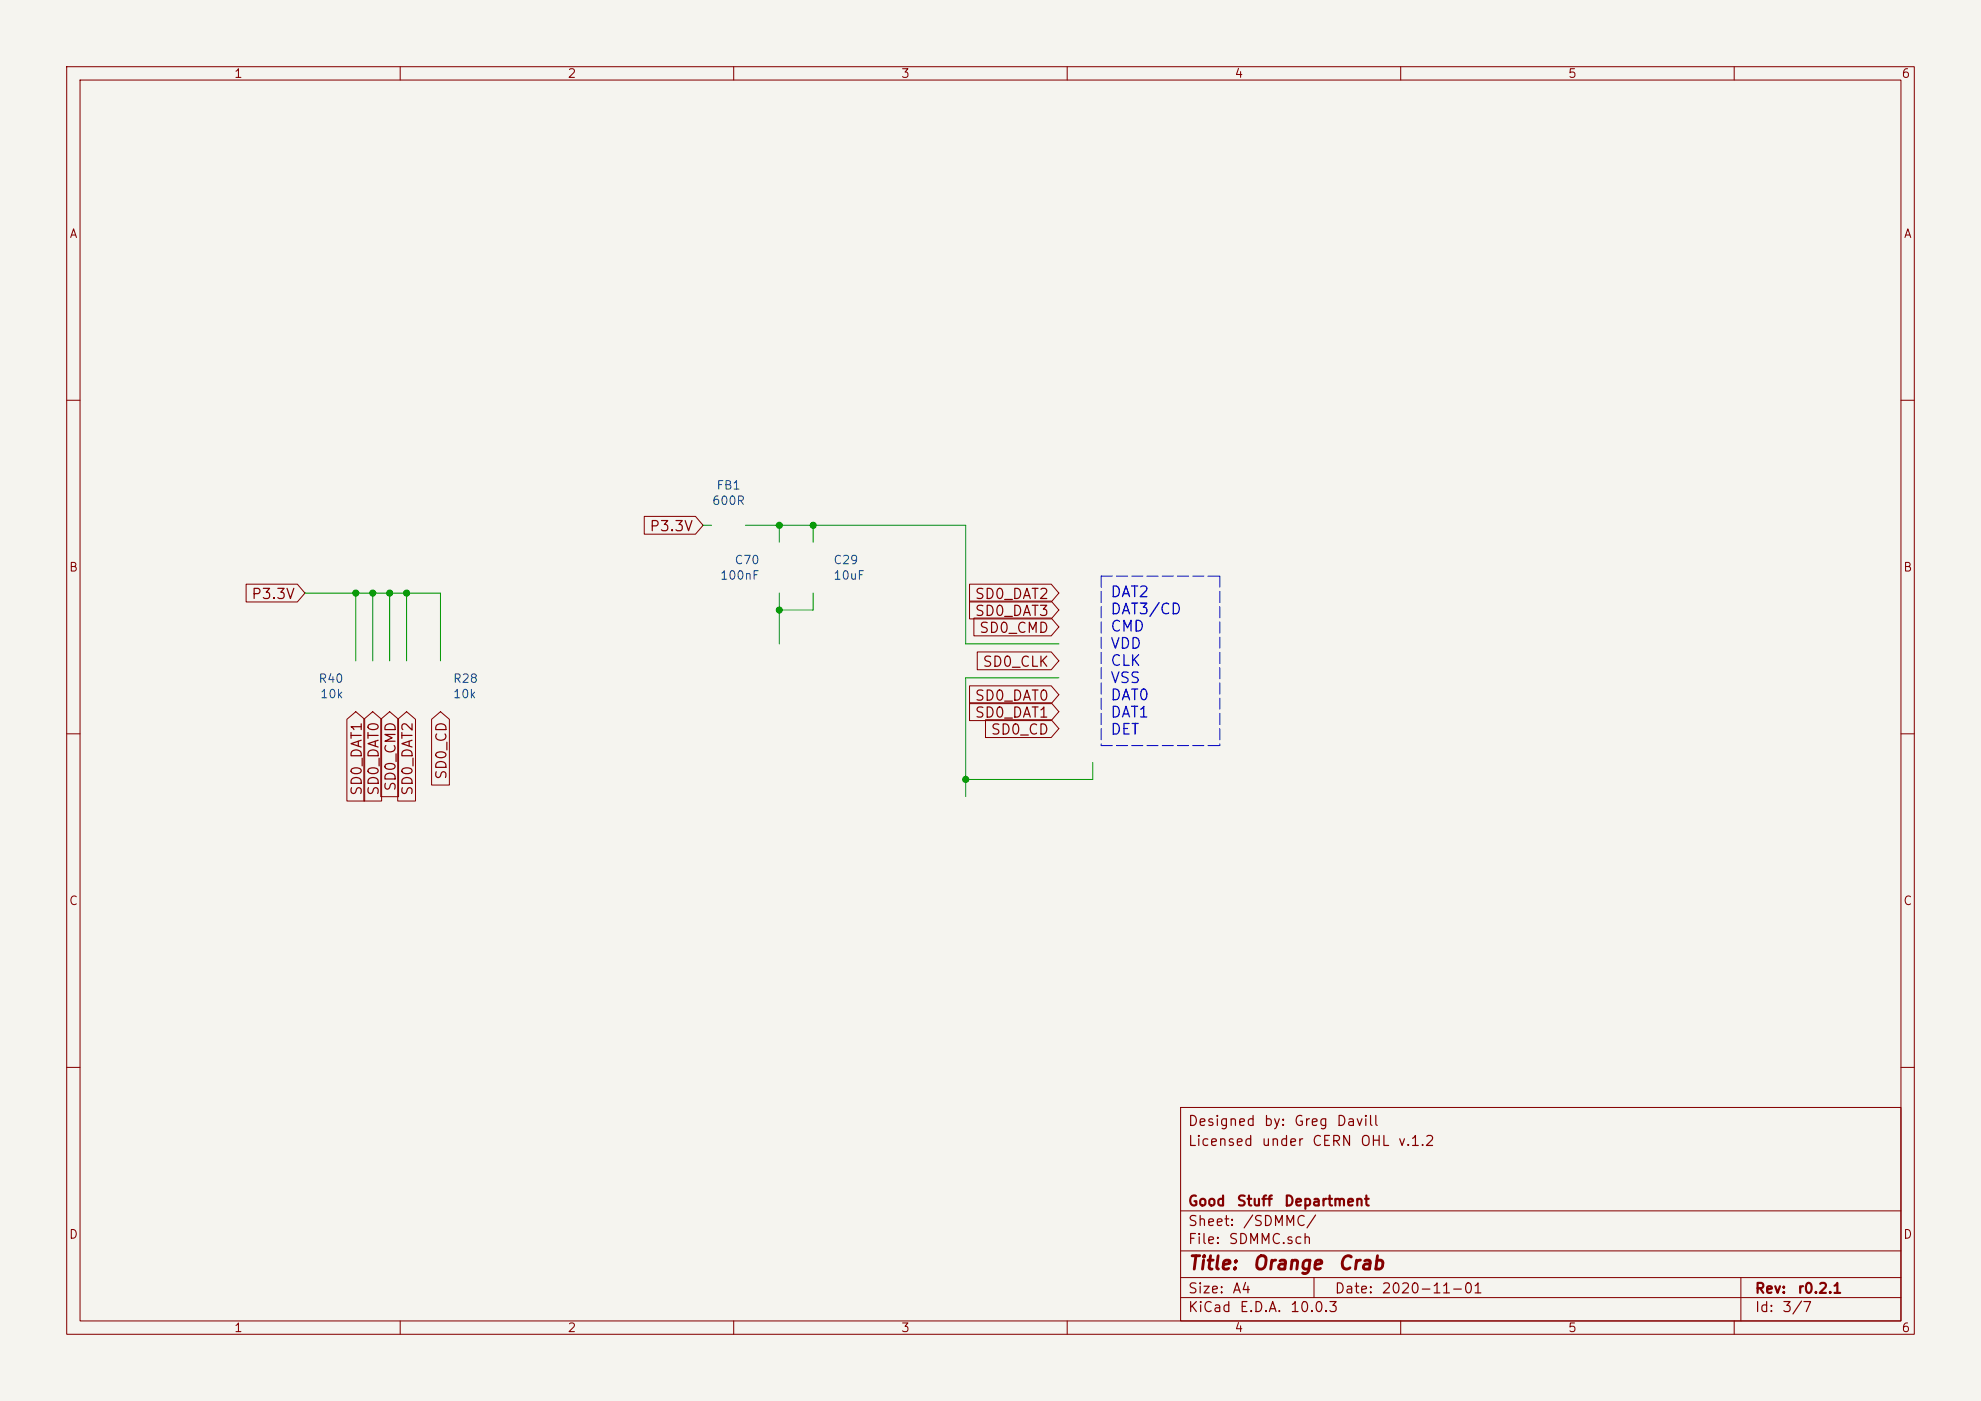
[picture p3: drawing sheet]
<svg xmlns="http://www.w3.org/2000/svg" width="297mm" height="210mm" viewBox="0 0 297 210" stroke-linecap="round" stroke-linejoin="round" font-family="sans-serif">
<path d="M0 0h297v210h-297z" fill="#f5f4ef" stroke="#f5f4ef" stroke-width=".15"/>
<g fill="none" stroke="#840000" stroke-width=".15">
<path d="M10 10h277v190h-277zM12 12h273v186h-273zM60 10v2M110 10v2M160 10v2M210 10v2M260 10v2M10 60h2M96.6 77.4h7.7l1.1 1.3-1.1 1.4h-7.7zM285 60h2M36.9 87.6h7.7l1.1 1.3-1.1 1.3h-7.7zM145.4 87.6h12.2l1.1 1.3-1.1 1.3h-12.2z"/>
<path d="M145.4 90.1h12.2l1.1 1.3-1.1 1.4h-12.2zM146 92.6h11.6l1.1 1.4-1.1 1.3h-11.6zM146.5 97.7h11.1l1.1 1.4-1.1 1.3h-11.1zM10 110h2M52 107.8l1.3-1.1 1.4 1.1v12.3h-2.7zM54.5 107.8l1.4-1.1 1.3 1.1v12.3h-2.7zM57.1 107.8l1.3-1.1 1.4 1.1v11.6h-2.7zM59.6 107.8l1.4-1.1 1.3 1.1v12.3h-2.7zM64.7 107.8l1.3-1.1 1.4 1.1v9.9h-2.7zM145.4 102.8h12.2l1.1 1.3-1.1 1.4h-12.2zM145.4 105.3h12.2l1.1 1.4-1.1 1.3h-12.2zM147.8 107.9h9.8l1.1 1.3-1.1 1.4h-9.8z"/>
<path d="M285 110h2M10 160h2M177 166h108v32h-108zM285 160h2M60 198v2M110 198v2M160 198v2M177 194.5h108M177 191.5h108M177 187.5h108M177 181.5h108M197 191.5v3"/>
<path d="M210 198v2M260 198v2M261 191.5v6.5"/>
</g>
<path d="M165.1 86.4v25.4M165.1 86.4h17.8M182.9 86.4v25.4M165.1 111.8h17.8" fill="none" stroke="#0000c2" stroke-width=".15" stroke-dasharray="1.7 .6"/>
<g fill="none" stroke="#009600" stroke-width=".15">
<path d="M105.4 78.7h1.3M111.8 78.7h33v17.8h13.9M116.8 78.7v2.6M121.9 78.7v2.6M45.7 88.9h20.3v10.2M53.3 88.9v10.2M55.9 88.9v10.2M58.4 88.9v10.2M61 88.9v10.2M116.8 88.9v7.6M121.9 88.9v2.5h-5.1M158.7 101.6h-13.9v17.8"/>
<path d="M163.8 114.3v2.5h-19"/>
</g>
<g fill="#009600" stroke="#009600" stroke-width=".15">
<circle cx="144.8" cy="116.8" r=".46"/>
<circle cx="121.9" cy="78.7" r=".46"/>
<circle cx="116.8" cy="78.7" r=".46"/>
<circle cx="116.8" cy="91.4" r=".46"/>
<circle cx="53.3" cy="88.9" r=".46"/>
<circle cx="55.9" cy="88.9" r=".46"/>
<circle cx="58.4" cy="88.9" r=".46"/>
<circle cx="61" cy="88.9" r=".46"/>
</g>
<g font-size="2" fill="#840000">
<text x="178" y="190.8">Title:</text>
<text x="187.7" y="190.8">Orange</text>
<text x="200.5" y="190.8">Crab</text>
</g>
<g font-size="1.6" fill="#0000c2">
<text x="166.4" y="89.9">DAT2</text>
<text x="166.4" y="92.5">DAT3/CD</text>
<text x="166.4" y="95.1">CMD</text>
<text x="166.4" y="97.6">VDD</text>
<text x="166.4" y="100.2">CLK</text>
<text x="166.4" y="102.8">VSS</text>
<text x="166.4" y="105.4">DAT0</text>
<text x="166.4" y="108">DAT1</text>
<text x="166.4" y="110.5">DET</text>
</g>
<g font-size="1.5" fill="#840000">
<text x="97.3" y="80">P3.3V</text>
<text x="37.6" y="90.2">P3.3V</text>
<text x="146" y="90.2">SD0_DAT2</text>
<text x="146" y="92.7">SD0_DAT3</text>
<text x="146.7" y="95.3">SD0_CMD</text>
<text x="147.2" y="100.3">SD0_CLK</text>
<text x="146" y="105.4">SD0_DAT0</text>
<text x="146" y="108">SD0_DAT1</text>
<text x="148.4" y="110.5">SD0_CD</text>
<text x="54.6" y="119.4" transform="rotate(-90 54.6 119.4)">SD0_DAT1</text>
<text x="57.2" y="119.4" transform="rotate(-90 57.2 119.4)">SD0_DAT0</text>
<text x="59.7" y="118.7" transform="rotate(-90 59.7 118.7)">SD0_CMD</text>
<text x="62.2" y="119.4" transform="rotate(-90 62.2 119.4)">SD0_DAT2</text>
<text x="67.3" y="117" transform="rotate(-90 67.3 117)">SD0_CD</text>
<text x="178" y="172.2">Licensed</text>
<text x="178" y="169.2">Designed</text>
<text x="189" y="172.2">under</text>
<text x="189.4" y="169.2">by:</text>
<text x="193.9" y="169.2">Greg</text>
<text x="196.6" y="172.2">CERN</text>
<text x="200.3" y="169.2">Davill</text>
<text x="203.8" y="172.2">OHL</text>
<text x="209.5" y="172.2">v.1.2</text>
<text x="178" y="184.2">Sheet:</text>
<text x="178" y="181.2">Good</text>
<text x="185.3" y="181.2">Stuff</text>
<text x="186.2" y="184.2">/SDMMC/</text>
<text x="192.4" y="181.2">Department</text>
<text x="178" y="186.9">File:</text>
<text x="184.1" y="186.9">SDMMC.sch</text>
<text x="178" y="197.1">KiCad</text>
<text x="178" y="194.3">Size:</text>
<text x="184.7" y="194.3">A4</text>
<text x="185.7" y="197.1">E.D.A.</text>
<text x="193.3" y="197.1">10.0.3</text>
<text x="200" y="194.3">Date:</text>
<text x="207" y="194.3">2020-11-01</text>
<text x="263" y="194.3">Rev:</text>
<text x="263" y="197.1">Id:</text>
<text x="267.1" y="197.1">3/7</text>
<text x="269.4" y="194.3">r0.2.1</text>
</g>
<g font-size="1.3" fill="#840000">
<text x="35" y="12">1</text>
<text x="85" y="12">2</text>
<text x="135" y="12">3</text>
<text x="185" y="12">4</text>
<text x="235" y="12">5</text>
<text x="285" y="12">6</text>
<text x="10.3" y="36">A</text>
<text x="285.3" y="36">A</text>
<text x="10.3" y="86">B</text>
<text x="285.3" y="86">B</text>
<text x="10.3" y="136">C</text>
<text x="285.3" y="136">C</text>
<text x="10.3" y="186">D</text>
<text x="285.3" y="186">D</text>
<text x="35" y="200">1</text>
<text x="85" y="200">2</text>
<text x="135" y="200">3</text>
<text x="185" y="200">4</text>
<text x="235" y="200">5</text>
<text x="285" y="200">6</text>
</g>
<g font-size="1.3" fill="#006464">
<text x="106.7" y="76">600R</text>
<text x="107.3" y="73.7">FB1</text>
<text x="107.9" y="87.2">100nF</text>
<text x="110" y="84.9">C70</text>
<text x="124.9" y="84.9">C29</text>
<text x="124.9" y="87.2">10uF</text>
<text x="47.7" y="102.7">R40</text>
<text x="47.9" y="105">10k</text>
<text x="67.8" y="105">10k</text>
<text x="67.8" y="102.7">R28</text>
</g>
</svg>
